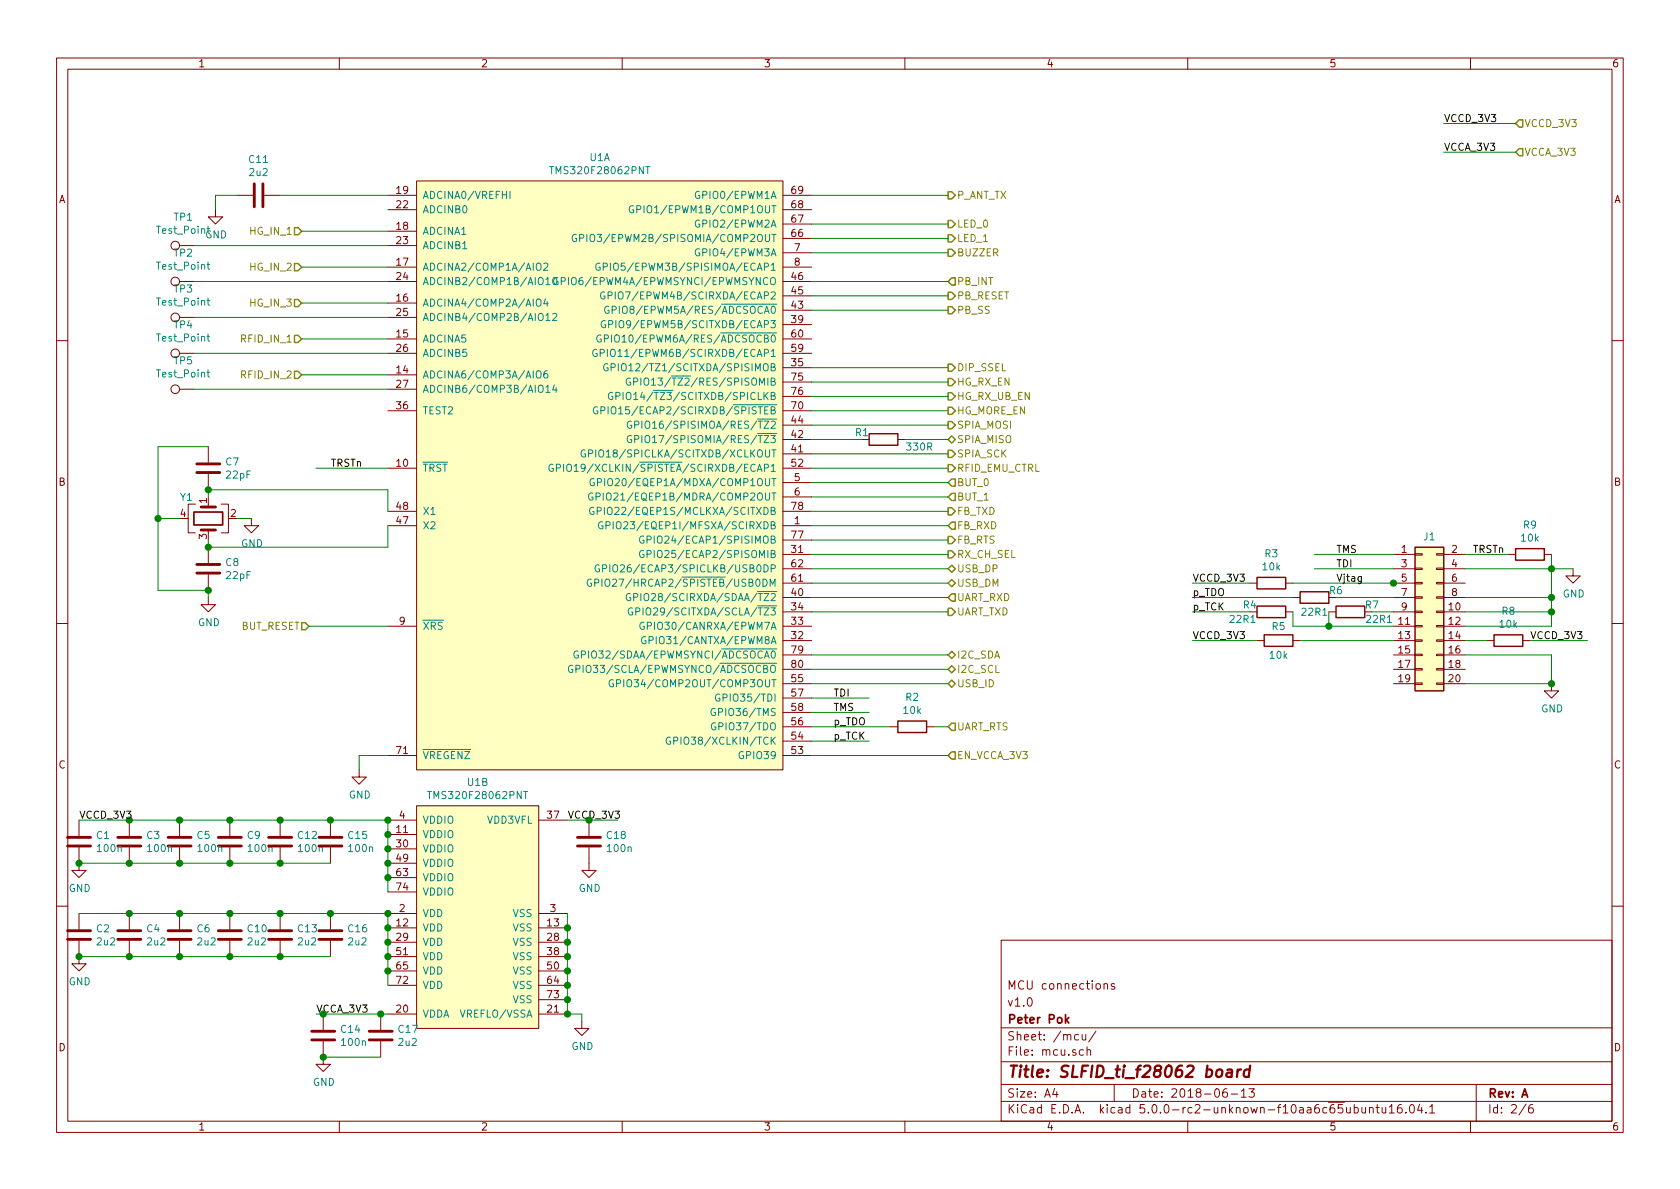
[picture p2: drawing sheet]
EESchema Schematic File Version 4
LIBS:slfid_ti_f28062-cache
EELAYER 26 0
EELAYER END
$Descr A4 11693 8268
encoding utf-8
Sheet 2 6
Title "SLFID_ti_f28062 board"
Date "2018-06-13"
Rev "A"
Comp "Peter Pok"
Comment1 "v1.0"
Comment2 "MCU connections"
Comment3 ""
Comment4 ""
$EndDescr
$Comp
L slfid:TMS320F28062PNT U1
U 1 1
P 4200 3250
F 0 "U1" H 4175 5415 50  0000 C CNN
F 1 "TMS320F28062PNT" H 4175 5324 50  0000 C CNN
F 2 "" H 3700 2700 50  0001 C CNN
F 3 "" H 3700 2700 50  0001 C CNN
	1    4200 3250
	1    0    0    -1  
$EndComp
$Comp
L slfid:TMS320F28062PNT U1
U 2 1
P 3350 6450
F 0 "U1" H 3325 7465 50  0000 C CNN
F 1 "TMS320F28062PNT" H 3325 7374 50  0000 C CNN
F 2 "" H 2850 5900 50  0001 C CNN
F 3 "" H 2850 5900 50  0001 C CNN
	2    3350 6450
	1    0    0    -1  
$EndComp
Text HLabel 6600 5250 2    50   Input ~ 0
EN_VCCA_3V3
Text HLabel 6600 1350 2    50   Output ~ 0
P_ANT_TX
Text HLabel 6600 3250 2    50   Output ~ 0
RFID_EMU_CTRL
Text HLabel 6600 2650 2    50   Output ~ 0
HG_RX_EN
Text HLabel 6600 2750 2    50   Output ~ 0
HG_RX_UB_EN
Text HLabel 6600 2850 2    50   Output ~ 0
HG_MORE_EN
Text HLabel 2100 1600 0    50   Input ~ 0
HG_IN_1
Text HLabel 2100 1850 0    50   Input ~ 0
HG_IN_2
Text HLabel 2100 2100 0    50   Input ~ 0
HG_IN_3
Text HLabel 2100 2350 0    50   Input ~ 0
RFID_IN_1
Text HLabel 2100 2600 0    50   Input ~ 0
RFID_IN_2
Text HLabel 6600 3050 2    50   BiDi ~ 0
SPIA_MISO
Text HLabel 6600 2950 2    50   Output ~ 0
SPIA_MOSI
Text HLabel 6600 3150 2    50   Output ~ 0
SPIA_SCK
Text HLabel 6600 2550 2    50   Output ~ 0
DIP_SSEL
Text HLabel 6600 4550 2    50   BiDi ~ 0
I2C_SDA
Text HLabel 6600 4650 2    50   BiDi ~ 0
I2C_SCL
Text HLabel 6600 4150 2    50   Input ~ 0
UART_RXD
Text HLabel 6600 4250 2    50   Output ~ 0
UART_TXD
Text HLabel 2150 4350 0    50   Input ~ 0
BUT_RESET
Text HLabel 6600 3350 2    50   Input ~ 0
BUT_0
Text HLabel 6600 3450 2    50   Input ~ 0
BUT_1
Text HLabel 6600 1550 2    50   Output ~ 0
LED_0
Text HLabel 6600 1650 2    50   Output ~ 0
LED_1
Text HLabel 6600 1750 2    50   Output ~ 0
BUZZER
Text HLabel 6600 3950 2    50   BiDi ~ 0
USB_DP
Text HLabel 6600 4050 2    50   BiDi ~ 0
USB_DM
Text HLabel 6600 4750 2    50   BiDi ~ 0
USB_ID
Text HLabel 6600 2050 2    50   Output ~ 0
PB_RESET
Text HLabel 6600 3750 2    50   Output ~ 0
FB_RTS
Text HLabel 6600 3550 2    50   Output ~ 0
FB_TXD
Text HLabel 6600 3650 2    50   Input ~ 0
FB_RXD
Text HLabel 6600 2150 2    50   Output ~ 0
PB_SS
Text HLabel 6600 1950 2    50   Input ~ 0
PB_INT
Text HLabel 10550 850  2    50   Input ~ 0
VCCD_3V3
Text HLabel 10550 1050 2    50   Input ~ 0
VCCA_3V3
Wire Wire Line
	3950 6350 3950 6450
Connection ~ 3950 6450
Wire Wire Line
	3950 6450 3950 6550
Connection ~ 3950 6550
Wire Wire Line
	3950 6550 3950 6650
Connection ~ 3950 6650
Wire Wire Line
	3950 6650 3950 6750
Connection ~ 3950 6750
Wire Wire Line
	3950 6750 3950 6850
Connection ~ 3950 6850
Wire Wire Line
	3950 6850 3950 6950
Connection ~ 3950 6950
Wire Wire Line
	3950 6950 3950 7050
Wire Wire Line
	3950 7050 4050 7050
Wire Wire Line
	4050 7050 4050 7100
Connection ~ 3950 7050
$Comp
L power:GND #PWR08
U 1 1
P 4050 7100
F 0 "#PWR08" H 4050 6850 50  0001 C CNN
F 1 "GND" H 4055 6927 50  0000 C CNN
F 2 "" H 4050 7100 50  0001 C CNN
F 3 "" H 4050 7100 50  0001 C CNN
	1    4050 7100
	1    0    0    -1  
$EndComp
Wire Wire Line
	2700 6200 2700 6100
Connection ~ 2700 5800
Wire Wire Line
	2700 5800 2700 5700
Connection ~ 2700 5900
Wire Wire Line
	2700 5900 2700 5800
Connection ~ 2700 6000
Wire Wire Line
	2700 6000 2700 5900
Connection ~ 2700 6100
Wire Wire Line
	2700 6100 2700 6000
Wire Wire Line
	2700 5700 2300 5700
Connection ~ 2700 5700
$Comp
L Device:C C9
U 1 1
P 1600 5850
F 0 "C9" H 1715 5896 50  0000 L CNN
F 1 "100n" H 1715 5805 50  0000 L CNN
F 2 "" H 1638 5700 50  0001 C CNN
F 3 "~" H 1600 5850 50  0001 C CNN
	1    1600 5850
	1    0    0    -1  
$EndComp
Connection ~ 1600 5700
$Comp
L Device:C C12
U 1 1
P 1950 5850
F 0 "C12" H 2065 5896 50  0000 L CNN
F 1 "100n" H 2065 5805 50  0000 L CNN
F 2 "" H 1988 5700 50  0001 C CNN
F 3 "~" H 1950 5850 50  0001 C CNN
	1    1950 5850
	1    0    0    -1  
$EndComp
Connection ~ 1950 5700
Wire Wire Line
	1950 5700 1600 5700
$Comp
L Device:C C15
U 1 1
P 2300 5850
F 0 "C15" H 2415 5896 50  0000 L CNN
F 1 "100n" H 2415 5805 50  0000 L CNN
F 2 "" H 2338 5700 50  0001 C CNN
F 3 "~" H 2300 5850 50  0001 C CNN
	1    2300 5850
	1    0    0    -1  
$EndComp
Connection ~ 2300 5700
Wire Wire Line
	2300 5700 1950 5700
$Comp
L Device:C C5
U 1 1
P 1250 5850
F 0 "C5" H 1365 5896 50  0000 L CNN
F 1 "100n" H 1365 5805 50  0000 L CNN
F 2 "" H 1288 5700 50  0001 C CNN
F 3 "~" H 1250 5850 50  0001 C CNN
	1    1250 5850
	1    0    0    -1  
$EndComp
$Comp
L Device:C C3
U 1 1
P 900 5850
F 0 "C3" H 1015 5896 50  0000 L CNN
F 1 "100n" H 1015 5805 50  0000 L CNN
F 2 "" H 938 5700 50  0001 C CNN
F 3 "~" H 900 5850 50  0001 C CNN
	1    900  5850
	1    0    0    -1  
$EndComp
$Comp
L Device:C C1
U 1 1
P 550 5850
F 0 "C1" H 665 5896 50  0000 L CNN
F 1 "100n" H 665 5805 50  0000 L CNN
F 2 "" H 588 5700 50  0001 C CNN
F 3 "~" H 550 5850 50  0001 C CNN
	1    550  5850
	1    0    0    -1  
$EndComp
Wire Wire Line
	550  5700 900  5700
Connection ~ 900  5700
Wire Wire Line
	900  5700 1250 5700
Connection ~ 1250 5700
Wire Wire Line
	1250 5700 1600 5700
Wire Wire Line
	2300 6000 1950 6000
Connection ~ 900  6000
Wire Wire Line
	900  6000 550  6000
Connection ~ 1250 6000
Wire Wire Line
	1250 6000 900  6000
Connection ~ 1600 6000
Wire Wire Line
	1600 6000 1250 6000
Connection ~ 1950 6000
Wire Wire Line
	1950 6000 1600 6000
$Comp
L power:GND #PWR01
U 1 1
P 550 6000
F 0 "#PWR01" H 550 5750 50  0001 C CNN
F 1 "GND" H 555 5827 50  0000 C CNN
F 2 "" H 550 6000 50  0001 C CNN
F 3 "" H 550 6000 50  0001 C CNN
	1    550  6000
	1    0    0    -1  
$EndComp
Connection ~ 550  6000
Wire Wire Line
	10550 850  10050 850 
Wire Wire Line
	10050 1050 10550 1050
Text Label 10050 850  0    50   ~ 0
VCCD_3V3
Text Label 10050 1050 0    50   ~ 0
VCCA_3V3
Text Label 550  5700 0    50   ~ 0
VCCD_3V3
Wire Wire Line
	2700 6350 2700 6450
Connection ~ 2700 6450
Wire Wire Line
	2700 6450 2700 6550
Connection ~ 2700 6550
Wire Wire Line
	2700 6550 2700 6650
Connection ~ 2700 6650
Wire Wire Line
	2700 6650 2700 6750
Connection ~ 2700 6750
Wire Wire Line
	2700 6750 2700 6850
Wire Wire Line
	2700 6350 2300 6350
Connection ~ 2700 6350
$Comp
L Device:C C2
U 1 1
P 550 6500
F 0 "C2" H 665 6546 50  0000 L CNN
F 1 "2u2" H 665 6455 50  0000 L CNN
F 2 "" H 588 6350 50  0001 C CNN
F 3 "~" H 550 6500 50  0001 C CNN
	1    550  6500
	1    0    0    -1  
$EndComp
$Comp
L Device:C C4
U 1 1
P 900 6500
F 0 "C4" H 1015 6546 50  0000 L CNN
F 1 "2u2" H 1015 6455 50  0000 L CNN
F 2 "" H 938 6350 50  0001 C CNN
F 3 "~" H 900 6500 50  0001 C CNN
	1    900  6500
	1    0    0    -1  
$EndComp
Connection ~ 900  6350
Wire Wire Line
	900  6350 550  6350
$Comp
L Device:C C6
U 1 1
P 1250 6500
F 0 "C6" H 1365 6546 50  0000 L CNN
F 1 "2u2" H 1365 6455 50  0000 L CNN
F 2 "" H 1288 6350 50  0001 C CNN
F 3 "~" H 1250 6500 50  0001 C CNN
	1    1250 6500
	1    0    0    -1  
$EndComp
Connection ~ 1250 6350
Wire Wire Line
	1250 6350 900  6350
$Comp
L Device:C C10
U 1 1
P 1600 6500
F 0 "C10" H 1715 6546 50  0000 L CNN
F 1 "2u2" H 1715 6455 50  0000 L CNN
F 2 "" H 1638 6350 50  0001 C CNN
F 3 "~" H 1600 6500 50  0001 C CNN
	1    1600 6500
	1    0    0    -1  
$EndComp
Connection ~ 1600 6350
Wire Wire Line
	1600 6350 1250 6350
$Comp
L Device:C C13
U 1 1
P 1950 6500
F 0 "C13" H 2065 6546 50  0000 L CNN
F 1 "2u2" H 2065 6455 50  0000 L CNN
F 2 "" H 1988 6350 50  0001 C CNN
F 3 "~" H 1950 6500 50  0001 C CNN
	1    1950 6500
	1    0    0    -1  
$EndComp
Connection ~ 1950 6350
$Comp
L Device:C C16
U 1 1
P 2300 6500
F 0 "C16" H 2415 6546 50  0000 L CNN
F 1 "2u2" H 2415 6455 50  0000 L CNN
F 2 "" H 2338 6350 50  0001 C CNN
F 3 "~" H 2300 6500 50  0001 C CNN
	1    2300 6500
	1    0    0    -1  
$EndComp
Connection ~ 2300 6350
Wire Wire Line
	2300 6350 1950 6350
Wire Wire Line
	2300 6650 1950 6650
Wire Wire Line
	1600 6350 1950 6350
Connection ~ 900  6650
Wire Wire Line
	900  6650 550  6650
Connection ~ 1250 6650
Wire Wire Line
	1250 6650 900  6650
Connection ~ 1600 6650
Wire Wire Line
	1600 6650 1250 6650
Connection ~ 1950 6650
Wire Wire Line
	1950 6650 1600 6650
$Comp
L power:GND #PWR02
U 1 1
P 550 6650
F 0 "#PWR02" H 550 6400 50  0001 C CNN
F 1 "GND" H 555 6477 50  0000 C CNN
F 2 "" H 550 6650 50  0001 C CNN
F 3 "" H 550 6650 50  0001 C CNN
	1    550  6650
	1    0    0    -1  
$EndComp
Connection ~ 550  6650
Wire Wire Line
	2700 7050 2650 7050
Text Label 2200 7050 0    50   ~ 0
VCCA_3V3
$Comp
L Device:C C14
U 1 1
P 2250 7200
F 0 "C14" H 2365 7246 50  0000 L CNN
F 1 "100n" H 2365 7155 50  0000 L CNN
F 2 "" H 2288 7050 50  0001 C CNN
F 3 "~" H 2250 7200 50  0001 C CNN
	1    2250 7200
	1    0    0    -1  
$EndComp
Connection ~ 2250 7050
Wire Wire Line
	2250 7050 2200 7050
$Comp
L Device:C C17
U 1 1
P 2650 7200
F 0 "C17" H 2765 7246 50  0000 L CNN
F 1 "2u2" H 2765 7155 50  0000 L CNN
F 2 "" H 2688 7050 50  0001 C CNN
F 3 "~" H 2650 7200 50  0001 C CNN
	1    2650 7200
	1    0    0    -1  
$EndComp
Connection ~ 2650 7050
Wire Wire Line
	2650 7050 2250 7050
Wire Wire Line
	2250 7350 2650 7350
$Comp
L power:GND #PWR06
U 1 1
P 2250 7350
F 0 "#PWR06" H 2250 7100 50  0001 C CNN
F 1 "GND" H 2255 7177 50  0000 C CNN
F 2 "" H 2250 7350 50  0001 C CNN
F 3 "" H 2250 7350 50  0001 C CNN
	1    2250 7350
	1    0    0    -1  
$EndComp
Connection ~ 2250 7350
Wire Wire Line
	3950 5700 4100 5700
Text Label 3950 5700 0    50   ~ 0
VCCD_3V3
$Comp
L Device:C C18
U 1 1
P 4100 5850
F 0 "C18" H 4215 5896 50  0000 L CNN
F 1 "100n" H 4215 5805 50  0000 L CNN
F 2 "" H 4138 5700 50  0001 C CNN
F 3 "~" H 4100 5850 50  0001 C CNN
	1    4100 5850
	1    0    0    -1  
$EndComp
Connection ~ 4100 5700
Wire Wire Line
	4100 5700 4300 5700
$Comp
L power:GND #PWR09
U 1 1
P 4100 6000
F 0 "#PWR09" H 4100 5750 50  0001 C CNN
F 1 "GND" H 4105 5827 50  0000 C CNN
F 2 "" H 4100 6000 50  0001 C CNN
F 3 "" H 4100 6000 50  0001 C CNN
	1    4100 6000
	1    0    0    -1  
$EndComp
Wire Wire Line
	2700 5250 2500 5250
Wire Wire Line
	2500 5250 2500 5350
$Comp
L power:GND #PWR07
U 1 1
P 2500 5350
F 0 "#PWR07" H 2500 5100 50  0001 C CNN
F 1 "GND" H 2505 5177 50  0000 C CNN
F 2 "" H 2500 5350 50  0001 C CNN
F 3 "" H 2500 5350 50  0001 C CNN
	1    2500 5350
	1    0    0    -1  
$EndComp
Wire Wire Line
	2150 4350 2700 4350
$Comp
L Device:Crystal_GND24 Y1
U 1 1
P 1450 3600
F 0 "Y1" V 1300 3400 50  0000 L CNN
F 1 "Crystal_GND24" V 1495 3841 50  0001 L CNN
F 2 "" H 1450 3600 50  0001 C CNN
F 3 "~" H 1450 3600 50  0001 C CNN
	1    1450 3600
	0    1    1    0   
$EndComp
$Comp
L Device:C C8
U 1 1
P 1450 3950
F 0 "C8" H 1565 3996 50  0000 L CNN
F 1 "22pF" H 1565 3905 50  0000 L CNN
F 2 "" H 1488 3800 50  0001 C CNN
F 3 "~" H 1450 3950 50  0001 C CNN
	1    1450 3950
	1    0    0    -1  
$EndComp
$Comp
L Device:C C7
U 1 1
P 1450 3250
F 0 "C7" H 1565 3296 50  0000 L CNN
F 1 "22pF" H 1565 3205 50  0000 L CNN
F 2 "" H 1488 3100 50  0001 C CNN
F 3 "~" H 1450 3250 50  0001 C CNN
	1    1450 3250
	1    0    0    -1  
$EndComp
$Comp
L power:GND #PWR03
U 1 1
P 1450 4150
F 0 "#PWR03" H 1450 3900 50  0001 C CNN
F 1 "GND" H 1455 3977 50  0000 C CNN
F 2 "" H 1450 4150 50  0001 C CNN
F 3 "" H 1450 4150 50  0001 C CNN
	1    1450 4150
	1    0    0    -1  
$EndComp
Wire Wire Line
	1250 3600 1100 3600
Connection ~ 1100 3600
Wire Wire Line
	1450 3800 2700 3800
Wire Wire Line
	2700 3800 2700 3650
Wire Wire Line
	2700 3550 2700 3400
Wire Wire Line
	2700 3400 1450 3400
Wire Wire Line
	1650 3600 1750 3600
$Comp
L power:GND #PWR05
U 1 1
P 1750 3600
F 0 "#PWR05" H 1750 3350 50  0001 C CNN
F 1 "GND" H 1755 3427 50  0000 C CNN
F 2 "" H 1750 3600 50  0001 C CNN
F 3 "" H 1750 3600 50  0001 C CNN
	1    1750 3600
	1    0    0    -1  
$EndComp
Wire Wire Line
	2700 1350 1950 1350
$Comp
L Device:C C11
U 1 1
P 1800 1350
F 0 "C11" V 1548 1350 50  0000 C CNN
F 1 "2u2" V 1639 1350 50  0000 C CNN
F 2 "" H 1838 1200 50  0001 C CNN
F 3 "~" H 1800 1350 50  0001 C CNN
	1    1800 1350
	0    1    1    0   
$EndComp
Wire Wire Line
	1650 1350 1500 1350
Wire Wire Line
	1500 1350 1500 1450
$Comp
L power:GND #PWR04
U 1 1
P 1500 1450
F 0 "#PWR04" H 1500 1200 50  0001 C CNN
F 1 "GND" H 1505 1277 50  0000 C CNN
F 2 "" H 1500 1450 50  0001 C CNN
F 3 "" H 1500 1450 50  0001 C CNN
	1    1500 1450
	1    0    0    -1  
$EndComp
Wire Wire Line
	5650 4850 6050 4850
Wire Wire Line
	5650 4950 6050 4950
Wire Wire Line
	5650 5050 6200 5050
Wire Wire Line
	5650 5150 6050 5150
$Comp
L Device:R R2
U 1 1
P 6350 5050
F 0 "R2" V 6143 5050 50  0000 C CNN
F 1 "10k" V 6234 5050 50  0000 C CNN
F 2 "" V 6280 5050 50  0001 C CNN
F 3 "~" H 6350 5050 50  0001 C CNN
	1    6350 5050
	0    1    1    0   
$EndComp
Text Label 5800 4850 0    50   ~ 0
TDI
Text Label 5800 4950 0    50   ~ 0
TMS
Text Label 5800 5050 0    50   ~ 0
p_TDO
Text Label 5800 5150 0    50   ~ 0
p_TCK
Wire Wire Line
	5650 5250 6600 5250
$Comp
L Device:R R1
U 1 1
P 6150 3050
F 0 "R1" V 6100 2900 50  0000 C CNN
F 1 "330R" V 6200 3300 50  0000 C CNN
F 2 "" V 6080 3050 50  0001 C CNN
F 3 "~" H 6150 3050 50  0001 C CNN
	1    6150 3050
	0    1    1    0   
$EndComp
Text HLabel 6600 5050 2    50   Input ~ 0
UART_RTS
Wire Wire Line
	6500 5050 6600 5050
$Comp
L Connector:Test_Point TP5
U 1 1
P 1350 2700
F 0 "TP5" V 1545 2774 50  0000 C CNN
F 1 "Test_Point" V 1454 2774 50  0000 C CNN
F 2 "" H 1550 2700 50  0001 C CNN
F 3 "~" H 1550 2700 50  0001 C CNN
	1    1350 2700
	0    -1   -1   0   
$EndComp
$Comp
L Connector:Test_Point TP4
U 1 1
P 1350 2450
F 0 "TP4" V 1545 2524 50  0000 C CNN
F 1 "Test_Point" V 1454 2524 50  0000 C CNN
F 2 "" H 1550 2450 50  0001 C CNN
F 3 "~" H 1550 2450 50  0001 C CNN
	1    1350 2450
	0    -1   -1   0   
$EndComp
$Comp
L Connector:Test_Point TP3
U 1 1
P 1350 2200
F 0 "TP3" V 1545 2274 50  0000 C CNN
F 1 "Test_Point" V 1454 2274 50  0000 C CNN
F 2 "" H 1550 2200 50  0001 C CNN
F 3 "~" H 1550 2200 50  0001 C CNN
	1    1350 2200
	0    -1   -1   0   
$EndComp
$Comp
L Connector:Test_Point TP2
U 1 1
P 1350 1950
F 0 "TP2" V 1545 2024 50  0000 C CNN
F 1 "Test_Point" V 1454 2024 50  0000 C CNN
F 2 "" H 1550 1950 50  0001 C CNN
F 3 "~" H 1550 1950 50  0001 C CNN
	1    1350 1950
	0    -1   -1   0   
$EndComp
$Comp
L Connector:Test_Point TP1
U 1 1
P 1350 1700
F 0 "TP1" V 1545 1774 50  0000 C CNN
F 1 "Test_Point" V 1454 1774 50  0000 C CNN
F 2 "" H 1550 1700 50  0001 C CNN
F 3 "~" H 1550 1700 50  0001 C CNN
	1    1350 1700
	0    -1   -1   0   
$EndComp
Wire Wire Line
	2100 1600 2700 1600
Wire Wire Line
	2100 1850 2700 1850
Wire Wire Line
	2100 2100 2700 2100
Wire Wire Line
	2100 2350 2700 2350
Wire Wire Line
	2100 2600 2700 2600
Wire Wire Line
	2700 2450 1350 2450
Wire Wire Line
	1350 2700 2700 2700
Wire Wire Line
	1350 2200 2700 2200
Wire Wire Line
	1350 1950 2700 1950
Wire Wire Line
	1350 1700 2700 1700
$Comp
L Connector_Generic:Conn_02x10_Odd_Even J1
U 1 1
P 9900 4250
F 0 "J1" H 9950 4775 50  0000 C CNN
F 1 "Conn_02x10_Odd_Even" H 9950 4776 50  0001 C CNN
F 2 "" H 9900 4250 50  0001 C CNN
F 3 "~" H 9900 4250 50  0001 C CNN
	1    9900 4250
	1    0    0    -1  
$EndComp
Wire Wire Line
	9700 3850 9150 3850
Wire Wire Line
	10200 3850 10500 3850
Wire Wire Line
	9700 3950 9150 3950
$Comp
L Device:R R9
U 1 1
P 10650 3850
F 0 "R9" V 10443 3850 50  0000 C CNN
F 1 "10k" V 10534 3850 50  0000 C CNN
F 2 "" V 10580 3850 50  0001 C CNN
F 3 "~" H 10650 3850 50  0001 C CNN
	1    10650 3850
	0    1    1    0   
$EndComp
Wire Wire Line
	10800 3850 10800 3950
Wire Wire Line
	10800 3950 10200 3950
$Comp
L power:GND #PWR011
U 1 1
P 10950 3950
F 0 "#PWR011" H 10950 3700 50  0001 C CNN
F 1 "GND" H 10955 3777 50  0000 C CNN
F 2 "" H 10950 3950 50  0001 C CNN
F 3 "" H 10950 3950 50  0001 C CNN
	1    10950 3950
	1    0    0    -1  
$EndComp
Wire Wire Line
	10800 3950 10950 3950
Connection ~ 10800 3950
Text Label 9300 3850 0    50   ~ 0
TMS
Wire Wire Line
	2700 3250 2200 3250
Text Label 2300 3250 0    50   ~ 0
TRSTn
Text Label 10250 3850 0    50   ~ 0
TRSTn
Text Label 9300 3950 0    50   ~ 0
TDI
Wire Wire Line
	9750 4050 9700 4050
Connection ~ 9700 4050
Wire Wire Line
	9700 4050 9000 4050
Text Label 9300 4050 0    50   ~ 0
Vjtag
$Comp
L Device:R R3
U 1 1
P 8850 4050
F 0 "R3" V 8643 4050 50  0000 C CNN
F 1 "10k" V 8734 4050 50  0000 C CNN
F 2 "" V 8780 4050 50  0001 C CNN
F 3 "~" H 8850 4050 50  0001 C CNN
	1    8850 4050
	0    1    1    0   
$EndComp
Wire Wire Line
	8700 4050 8300 4050
Text Label 8300 4050 0    50   ~ 0
VCCD_3V3
Wire Wire Line
	9700 4150 9300 4150
$Comp
L Device:R R6
U 1 1
P 9150 4150
F 0 "R6" V 9100 4300 50  0000 C CNN
F 1 "22R1" V 9250 4150 50  0000 C CNN
F 2 "" V 9080 4150 50  0001 C CNN
F 3 "~" H 9150 4150 50  0001 C CNN
	1    9150 4150
	0    1    1    0   
$EndComp
Wire Wire Line
	9000 4150 8300 4150
Text Label 8300 4150 0    50   ~ 0
p_TDO
Wire Wire Line
	10200 4150 10800 4150
Wire Wire Line
	10800 4150 10800 3950
$Comp
L Device:R R7
U 1 1
P 9400 4250
F 0 "R7" V 9350 4400 50  0000 C CNN
F 1 "22R1" V 9450 4450 50  0000 C CNN
F 2 "" V 9330 4250 50  0001 C CNN
F 3 "~" H 9400 4250 50  0001 C CNN
	1    9400 4250
	0    1    1    0   
$EndComp
Wire Wire Line
	9550 4250 9700 4250
$Comp
L Device:R R4
U 1 1
P 8850 4250
F 0 "R4" V 8800 4100 50  0000 C CNN
F 1 "22R1" V 8900 4050 50  0000 C CNN
F 2 "" V 8780 4250 50  0001 C CNN
F 3 "~" H 8850 4250 50  0001 C CNN
	1    8850 4250
	0    1    1    0   
$EndComp
Wire Wire Line
	8700 4250 8300 4250
Text Label 8300 4250 0    50   ~ 0
p_TCK
Wire Wire Line
	10200 4250 10800 4250
Wire Wire Line
	10800 4250 10800 4150
Connection ~ 10800 4150
Wire Wire Line
	10200 4350 10800 4350
Wire Wire Line
	10800 4350 10800 4250
Connection ~ 10800 4250
$Comp
L Device:R R5
U 1 1
P 8900 4450
F 0 "R5" V 8800 4450 50  0000 C CNN
F 1 "10k" V 9000 4450 50  0000 C CNN
F 2 "" V 8830 4450 50  0001 C CNN
F 3 "~" H 8900 4450 50  0001 C CNN
	1    8900 4450
	0    1    1    0   
$EndComp
Wire Wire Line
	9050 4450 9700 4450
$Comp
L Device:R R8
U 1 1
P 10500 4450
F 0 "R8" V 10293 4450 50  0000 C CNN
F 1 "10k" V 10384 4450 50  0000 C CNN
F 2 "" V 10430 4450 50  0001 C CNN
F 3 "~" H 10500 4450 50  0001 C CNN
	1    10500 4450
	0    1    1    0   
$EndComp
Wire Wire Line
	10350 4450 10200 4450
Wire Wire Line
	10650 4450 11050 4450
Wire Wire Line
	8750 4450 8300 4450
Text Label 8300 4450 0    50   ~ 0
VCCD_3V3
Text Label 10650 4450 0    50   ~ 0
VCCD_3V3
Wire Wire Line
	10200 4550 10800 4550
Wire Wire Line
	10800 4550 10800 4750
Wire Wire Line
	10800 4750 10200 4750
$Comp
L power:GND #PWR010
U 1 1
P 10800 4750
F 0 "#PWR010" H 10800 4500 50  0001 C CNN
F 1 "GND" H 10805 4577 50  0000 C CNN
F 2 "" H 10800 4750 50  0001 C CNN
F 3 "" H 10800 4750 50  0001 C CNN
	1    10800 4750
	1    0    0    -1  
$EndComp
Connection ~ 10800 4750
Wire Wire Line
	9000 4350 9000 4250
Wire Wire Line
	9000 4350 9250 4350
Wire Wire Line
	9250 4250 9250 4350
Connection ~ 9250 4350
Wire Wire Line
	9250 4350 9700 4350
Wire Wire Line
	6600 4750 5650 4750
Wire Wire Line
	5650 4650 6600 4650
Wire Wire Line
	6600 4550 5650 4550
Wire Wire Line
	5650 4250 6600 4250
Wire Wire Line
	6600 4150 5650 4150
Wire Wire Line
	5650 4050 6600 4050
Wire Wire Line
	6600 3950 5650 3950
Wire Wire Line
	5650 3750 6600 3750
Wire Wire Line
	6600 3650 5650 3650
Wire Wire Line
	5650 3550 6600 3550
Wire Wire Line
	6600 3450 5650 3450
Wire Wire Line
	5650 3350 6600 3350
Wire Wire Line
	6600 3250 5650 3250
Wire Wire Line
	5650 3150 6600 3150
Wire Wire Line
	6600 3050 6300 3050
Wire Wire Line
	6000 3050 5650 3050
Wire Wire Line
	5650 2950 6600 2950
Wire Wire Line
	6600 2850 5650 2850
Wire Wire Line
	6600 2750 5650 2750
Wire Wire Line
	5650 2650 6600 2650
Wire Wire Line
	6600 2550 5650 2550
Wire Wire Line
	6600 2150 5650 2150
Wire Wire Line
	5650 2050 6600 2050
Wire Wire Line
	6600 1950 5650 1950
Wire Wire Line
	5650 1750 6600 1750
Wire Wire Line
	6600 1650 5650 1650
Wire Wire Line
	5650 1550 6600 1550
Wire Wire Line
	6600 1350 5650 1350
Text HLabel 6600 3850 2    50   Output ~ 0
RX_CH_SEL
Wire Wire Line
	6600 3850 5650 3850
Wire Wire Line
	1450 3400 1450 3450
Connection ~ 1450 3400
Wire Wire Line
	1100 3100 1450 3100
Wire Wire Line
	1100 3100 1100 3600
Wire Wire Line
	1450 3750 1450 3800
Connection ~ 1450 3800
Wire Wire Line
	1100 4100 1450 4100
Wire Wire Line
	1100 3600 1100 4100
Wire Wire Line
	1450 4100 1450 4150
Connection ~ 1450 4100
$EndSCHEMATC
